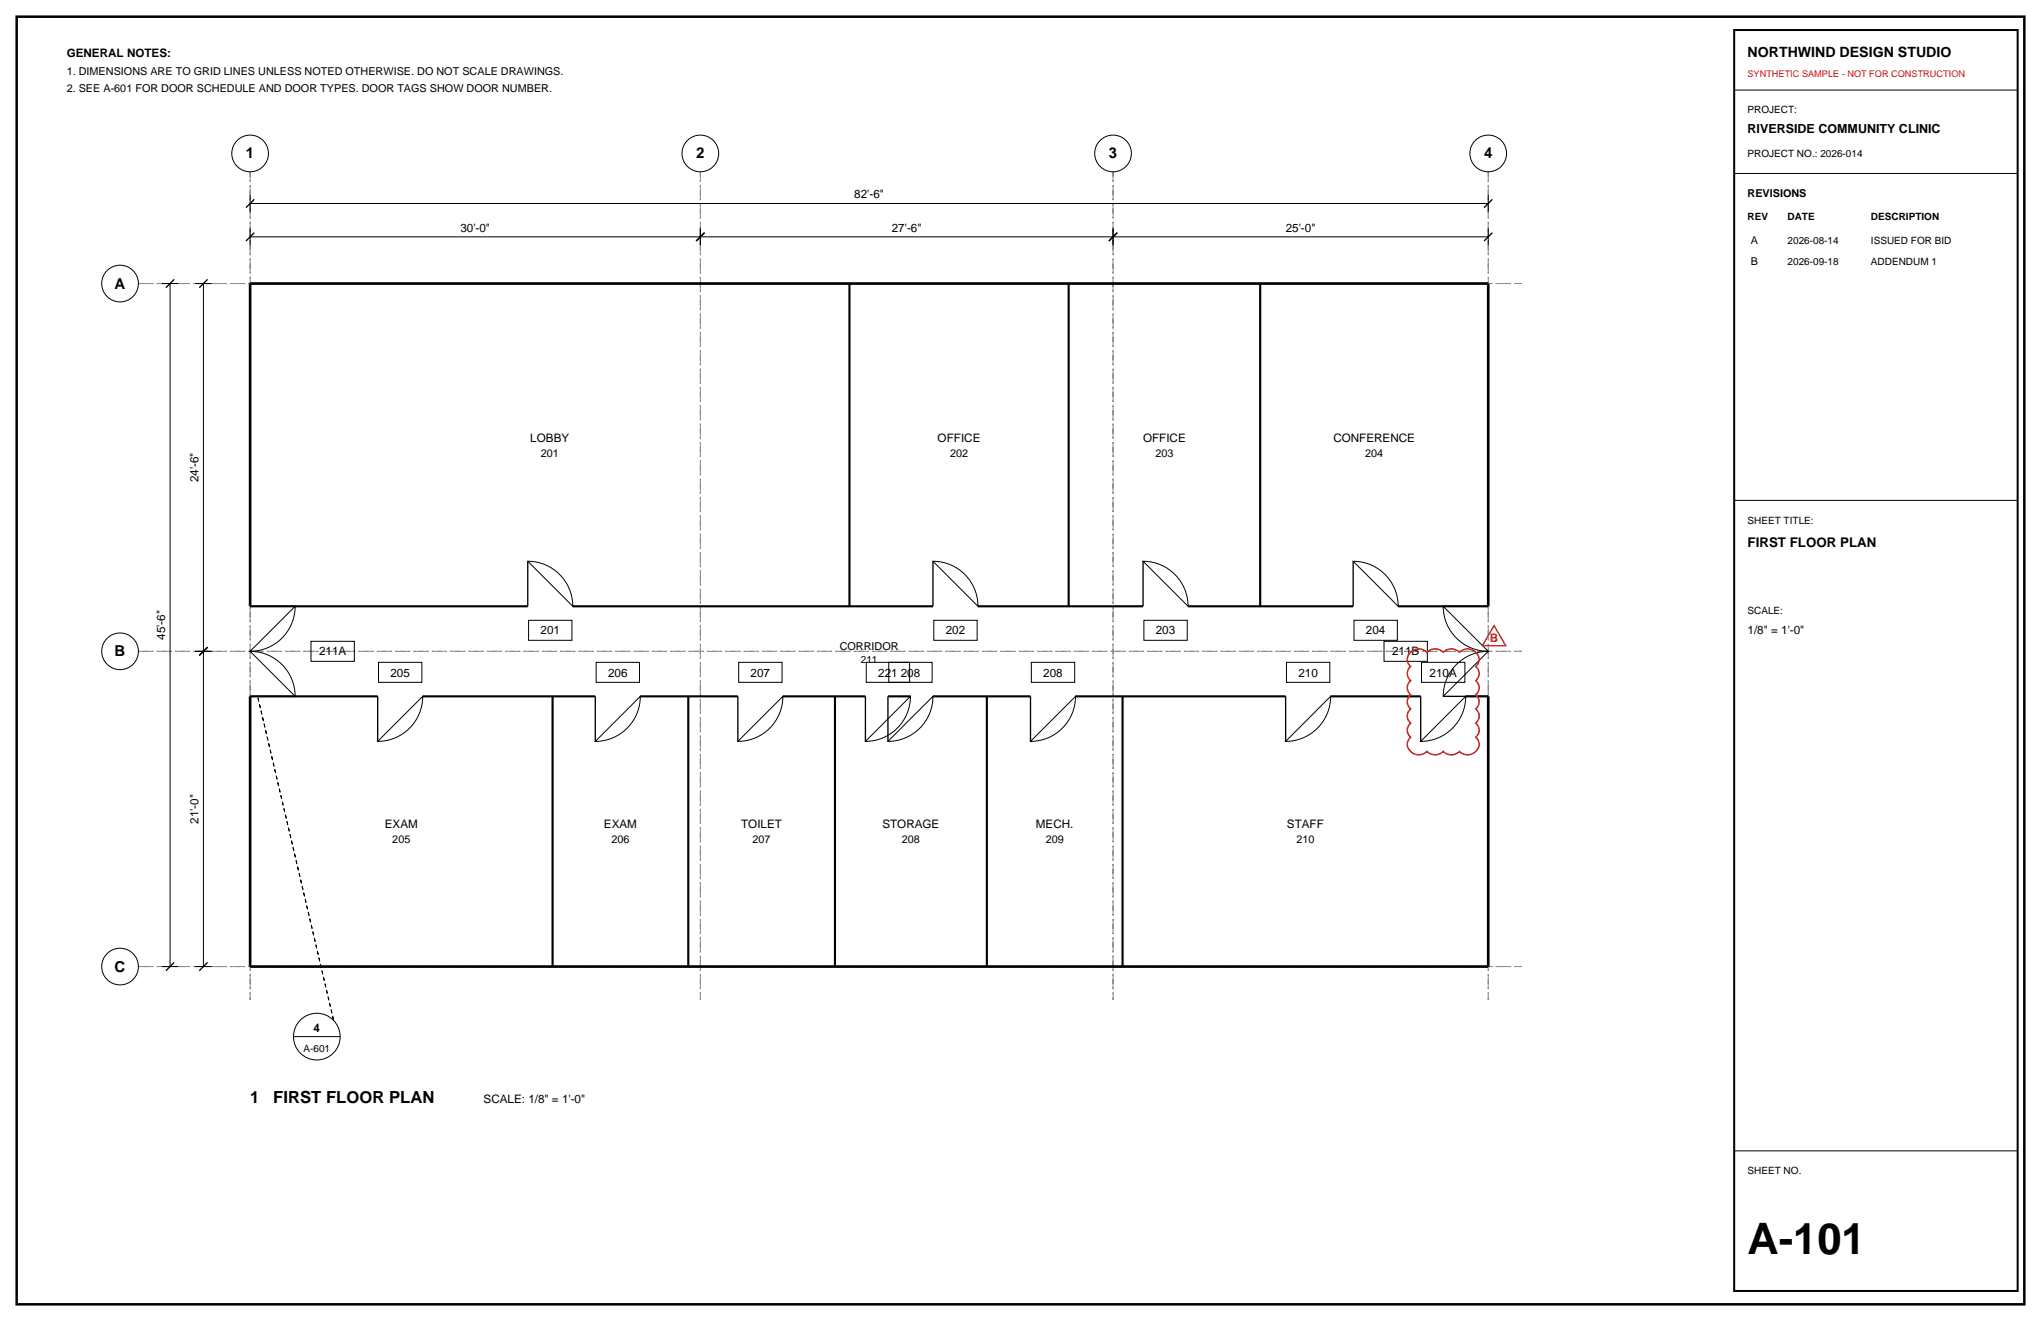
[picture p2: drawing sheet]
<svg xmlns="http://www.w3.org/2000/svg" width="432mm" height="279mm" viewBox="0 0 432 279" stroke-linecap="round" stroke-linejoin="round" font-family="sans-serif">
<path d="M3.5 3.5h424.8v272.4h-424.8z" fill="none" stroke="#000" stroke-width=".53"/>
<path d="M52.9 36.3v175.2zM148.2 36.3v175.2zM235.5 36.3v175.2zM314.9 36.3v175.2zM29.3 60h292.6zM29.3 137.8h292.6zM29.3 204.4h292.6z" fill="none" stroke="#8c8c8c" stroke-width=".21" stroke-dasharray="2.1 .7 .4 .7" stroke-linecap="butt"/>
<g fill="none" stroke="#000" stroke-width=".21">
<path d="M366.9 19.1h60zM366.9 36.7h60zM34.2 60h3.5zM36 60v144.4zM41.3 60h3.5zM43 60v77.8zM52.9 50.1h95.3zM52.9 48.3v3.6zM52.9 43h262zM52.9 41.3v3.5zM148.2 48.3v3.6zM148.2 50.1h87.3z"/>
<path d="M235.5 48.3v3.6zM235.5 50.1h79.4zM314.9 48.3v3.6zM314.9 41.3v3.5zM111.7 118.7a9.5 9.5 0 0 1 9.5 9.5zM197.4 118.7a9.5 9.5 0 0 1 9.5 9.5zM241.8 118.7a9.5 9.5 0 0 1 9.6 9.5zM286.3 118.7a9.5 9.5 0 0 1 9.5 9.5zM366.9 105.8h60zM41.3 137.8h3.5zM43 137.8v66.6zM52.9 137.8a9.5 9.5 0 0 1 9.5 9.5z"/>
<path d="M62.4 128.2a9.5 9.5 0 0 1-9.5 9.6zM65.8 135.6h9.2v4.3h-9.2zM111.8 131.2h9.2v4.2h-9.2zM197.6 131.2h9.1v4.2h-9.1zM242 131.2h9.2v4.2h-9.2zM286.5 131.2h9.1v4.2h-9.1zM292.8 135.6h9.2v4.3h-9.2zM305.3 128.2l9.6 9.6a9.5 9.5 0 0 1-9.6-9.6zM80.1 140.1h9.2v4.2h-9.2zM89.4 147.3a9.5 9.5 0 0 1-9.5 9.5zM126.1 140.1h9.2v4.2h-9.2zM135.5 147.3a9.5 9.5 0 0 1-9.6 9.5z"/>
<path d="M156.3 140.1h9.2v4.2h-9.2zM165.6 147.3a9.5 9.5 0 0 1-9.5 9.5zM183.3 140.1h9.1v4.2h-9.1zM188 140.1h9.2v4.2h-9.2zM192.6 147.3a9.5 9.5 0 0 1-9.5 9.5zM197.4 147.3a9.5 9.5 0 0 1-9.5 9.5zM218.2 140.1h9.2v4.2h-9.2zM227.5 147.3a9.5 9.5 0 0 1-9.5 9.5zM272.2 140.1h9.1v4.2h-9.1zM281.5 147.3a9.5 9.5 0 0 1-9.5 9.5zM300.7 140.1h9.2v4.2h-9.2zM308.5 140.2a9.5 9.5 0 0 1 6.4-2.4l-9.6 9.5a9.5 9.5 0 0 1 3.2-7.1z"/>
<path d="M310.1 147.3a9.5 9.5 0 0 1-9.5 9.5zM34.2 204.4h3.5zM41.3 204.4h3.5zM62.1 219.3h9.9zM366.9 243.4h60z"/>
<circle cx="52.9" cy="32.5" r="3.9"/>
<circle cx="148.2" cy="32.5" r="3.9"/>
<circle cx="235.5" cy="32.5" r="3.9"/>
<circle cx="314.9" cy="32.5" r="3.9"/>
<circle cx="25.4" cy="60" r="3.9"/>
<circle cx="25.4" cy="137.8" r="3.9"/>
<circle cx="25.4" cy="204.4" r="3.9"/>
<circle cx="67" cy="219.3" r="4.9"/>
</g>
<g fill="none" stroke="#000" stroke-width=".28">
<path d="M52 51l1.8-1.8zM52 43.9l1.8-1.7zM147.3 51l1.7-1.8zM234.6 51l1.8-1.8zM314 51l1.7-1.8zM314 43.9l1.7-1.7zM35.1 60.9l1.8-1.8zM42.2 60.9l1.7-1.8zM111.7 118.7v9.5zM197.4 118.7v9.5zM241.8 118.7v9.5zM286.3 118.7v9.5z"/>
<path d="M42.2 138.6l1.7-1.7zM52.9 128.2h9.5zM305.3 128.2h9.6zM52.9 147.3h9.5zM79.9 147.3v9.5zM125.9 147.3v9.5zM156.1 147.3v9.5zM183.1 147.3v9.5zM187.9 147.3v9.5zM218 147.3v9.5zM272 147.3v9.5zM300.6 147.3v9.5z"/>
<path d="M305.3 147.3h9.6zM36.9 203.6l-1.8 1.7zM43.9 203.6l-1.7 1.7z"/>
</g>
<path d="M52.9 60h262zM52.9 60v68.2zM314.9 60v68.2zM52.9 147.3v57.1zM314.9 147.3v57.1zM52.9 204.4h262z" fill="none" stroke="#000" stroke-width=".56"/>
<g fill="none" stroke="#000" stroke-width=".45">
<path d="M179.7 60v68.2zM226.1 60v68.2zM266.6 60v68.2zM52.9 128.2h58.8zM121.2 128.2h76.2zM206.9 128.2h34.9zM251.4 128.2h34.9zM295.8 128.2h19.1zM52.9 147.3h27zM89.4 147.3h36.5zM116.9 147.3v57.1zM135.5 147.3h20.6z"/>
<path d="M145.6 147.3v57.1zM165.6 147.3h17.5zM176.6 147.3v57.1zM187.9 147.3h4.7zM197.4 147.3h20.6zM208.8 147.3v57.1zM227.5 147.3h44.5zM237.5 147.3v57.1zM281.5 147.3h19.1zM310.1 147.3h4.8z"/>
</g>
<path d="M54.5 147.3l16.1 68.4z" fill="none" stroke="#000" stroke-width=".21" stroke-dasharray=".7 .7" stroke-linecap="butt"/>
<path d="M366.9 6.4h60v266.6h-60z" fill="none" stroke="#000" stroke-width=".42"/>
<path d="M298.4 138a2.41 2.41 0 0 1 3.5 0 2.41 2.41 0 0 1 3.4 0 2.41 2.41 0 0 1 3.5 0 2.39 2.39 0 0 1 2.8-.5 2.39 2.39 0 0 1 1.3 2.5l-.7 1a1.91 1.91 0 0 1 0 3 1.91 1.91 0 0 1 0 3 1.91 1.91 0 0 1 0 2.9 1.91 1.91 0 0 1 0 3 1.91 1.91 0 0 1 0 3 2.23 2.23 0 0 1 .2 2.9 2.23 2.23 0 0 1-2.7 .7l-.9-.6a2.41 2.41 0 0 1-3.5 0 2.41 2.41 0 0 1-3.4 0 2.39 2.39 0 0 1-2.8 .5 2.39 2.39 0 0 1-1.3-2.5l.6-1a1.91 1.91 0 0 1 0-3 1.91 1.91 0 0 1 0-3 1.91 1.91 0 0 1 0-2.9 1.91 1.91 0 0 1 0-3 1.91 1.91 0 0 1 0-3 1.91 1.91 0 0 1 0-3z" fill="none" stroke="#d90d0d" stroke-width=".32"/>
<path d="M316.1 132.3l2.5 4.3h-5z" fill="none" stroke="#d90d0d" stroke-width=".28"/>
<text font-size="9.2" x="369.7" y="265.3">A-101</text>
<g font-size="3.5">
<text x="52.9" y="233.4">1</text>
<text x="57.8" y="233.4">FIRST FLOOR PLAN</text>
</g>
<g font-size="3.2">
<text x="52" y="33.5">1</text>
<text x="147.3" y="33.5">2</text>
<text x="234.6" y="33.5">3</text>
<text x="314" y="33.5">4</text>
<text x="24.3" y="61">A</text>
<text x="24.3" y="138.8">B</text>
<text x="24.3" y="205.5">C</text>
</g>
<text font-size="3" x="369.7" y="12">NORTHWIND DESIGN STUDIO</text>
<text font-size="2.8" x="369.7" y="115.7">FIRST FLOOR PLAN</text>
<text font-size="2.6" x="369.7" y="28.2">RIVERSIDE COMMUNITY CLINIC</text>
<g font-size="2.5">
<text x="14.1" y="12">GENERAL NOTES:</text>
<text x="180.7" y="42">82'-6&quot;</text>
<text x="97.4" y="49">30'-0&quot;</text>
<text x="188.7" y="49">27'-6&quot;</text>
<text x="272" y="49">25'-0&quot;</text>
<text x="112.2" y="93.4">LOBBY</text>
<text x="198.4" y="93.4">OFFICE</text>
<text x="241.8" y="93.4">OFFICE</text>
<text x="282.1" y="93.4">CONFERENCE</text>
<text x="42" y="102" transform="rotate(-90 42 102)">24'-6&quot;</text>
<text x="34.9" y="135.3" transform="rotate(-90 34.9 135.3)">45'-6&quot;</text>
<text x="114.4" y="134.2">201</text>
<text x="200.1" y="134.2">202</text>
<text x="244.5" y="134.2">203</text>
<text x="289" y="134.2">204</text>
<text x="369.7" y="134.1">1/8&quot; = 1'-0&quot;</text>
<text x="67.5" y="138.6">211A</text>
<text x="82.6" y="143.1">205</text>
<text x="128.6" y="143.1">206</text>
<text x="158.8" y="143.1">207</text>
<text x="185.8" y="143.1">221</text>
<text x="190.6" y="143.1">208</text>
<text x="220.7" y="143.1">208</text>
<text x="274.7" y="143.1">210</text>
<text x="294.5" y="138.6">211B</text>
<text x="302.4" y="143.1">210A</text>
<text x="42" y="174.2" transform="rotate(-90 42 174.2)">21'-0&quot;</text>
<text x="81.4" y="175.2">EXAM</text>
<text x="127.8" y="175.2">EXAM</text>
<text x="156.8" y="175.2">TOILET</text>
<text x="186.7" y="175.2">STORAGE</text>
<text x="219.2" y="175.2">MECH.</text>
<text x="272.3" y="175.2">STAFF</text>
<text x="66.3" y="218.2">4</text>
<text x="102.3" y="233.4">SCALE: 1/8&quot; = 1'-0&quot;</text>
</g>
<text font-size="2.5" fill="#d90d0d" x="315.2" y="135.9">B</text>
<g font-size="2.3">
<text x="14.1" y="15.9">1. DIMENSIONS ARE TO GRID LINES UNLESS NOTED OTHERWISE. DO NOT SCALE DRAWINGS.</text>
<text x="14.1" y="19.4">2. SEE A-601 FOR DOOR SCHEDULE AND DOOR TYPES. DOOR TAGS SHOW DOOR NUMBER.</text>
<text x="369.7" y="41.6">REVISIONS</text>
<text x="370.4" y="51.5">A</text>
<text x="370.4" y="56.1">B</text>
<text x="114.4" y="96.6">201</text>
<text x="201" y="96.6">202</text>
<text x="244.4" y="96.6">203</text>
<text x="288.8" y="96.6">204</text>
<text x="177.6" y="137.4">CORRIDOR</text>
<text x="83" y="178.3">205</text>
<text x="129.3" y="178.3">206</text>
<text x="159.2" y="178.3">207</text>
<text x="190.8" y="178.3">208</text>
<text x="221.2" y="178.3">209</text>
<text x="274.3" y="178.3">210</text>
</g>
<g font-size="2.1">
<text x="369.7" y="24">PROJECT:</text>
<text x="369.7" y="33.2">PROJECT NO.: 2026-014</text>
<text x="369.7" y="46.6">REV</text>
<text x="378.2" y="46.6">DATE</text>
<text x="395.8" y="46.6">DESCRIPTION</text>
<text x="378.2" y="51.5">2026-08-14</text>
<text x="395.8" y="51.5">ISSUED FOR BID</text>
<text x="378.2" y="56.1">2026-09-18</text>
<text x="395.8" y="56.1">ADDENDUM 1</text>
<text x="369.7" y="110.8">SHEET TITLE:</text>
<text x="369.7" y="129.8">SCALE:</text>
<text x="182.1" y="140.2">211</text>
<text x="64.2" y="222.4">A-601</text>
<text x="369.7" y="248.4">SHEET NO.</text>
</g>
<text font-size="1.9" fill="#d90d0d" x="369.7" y="16.2">SYNTHETIC SAMPLE - NOT FOR CONSTRUCTION</text>
</svg>
